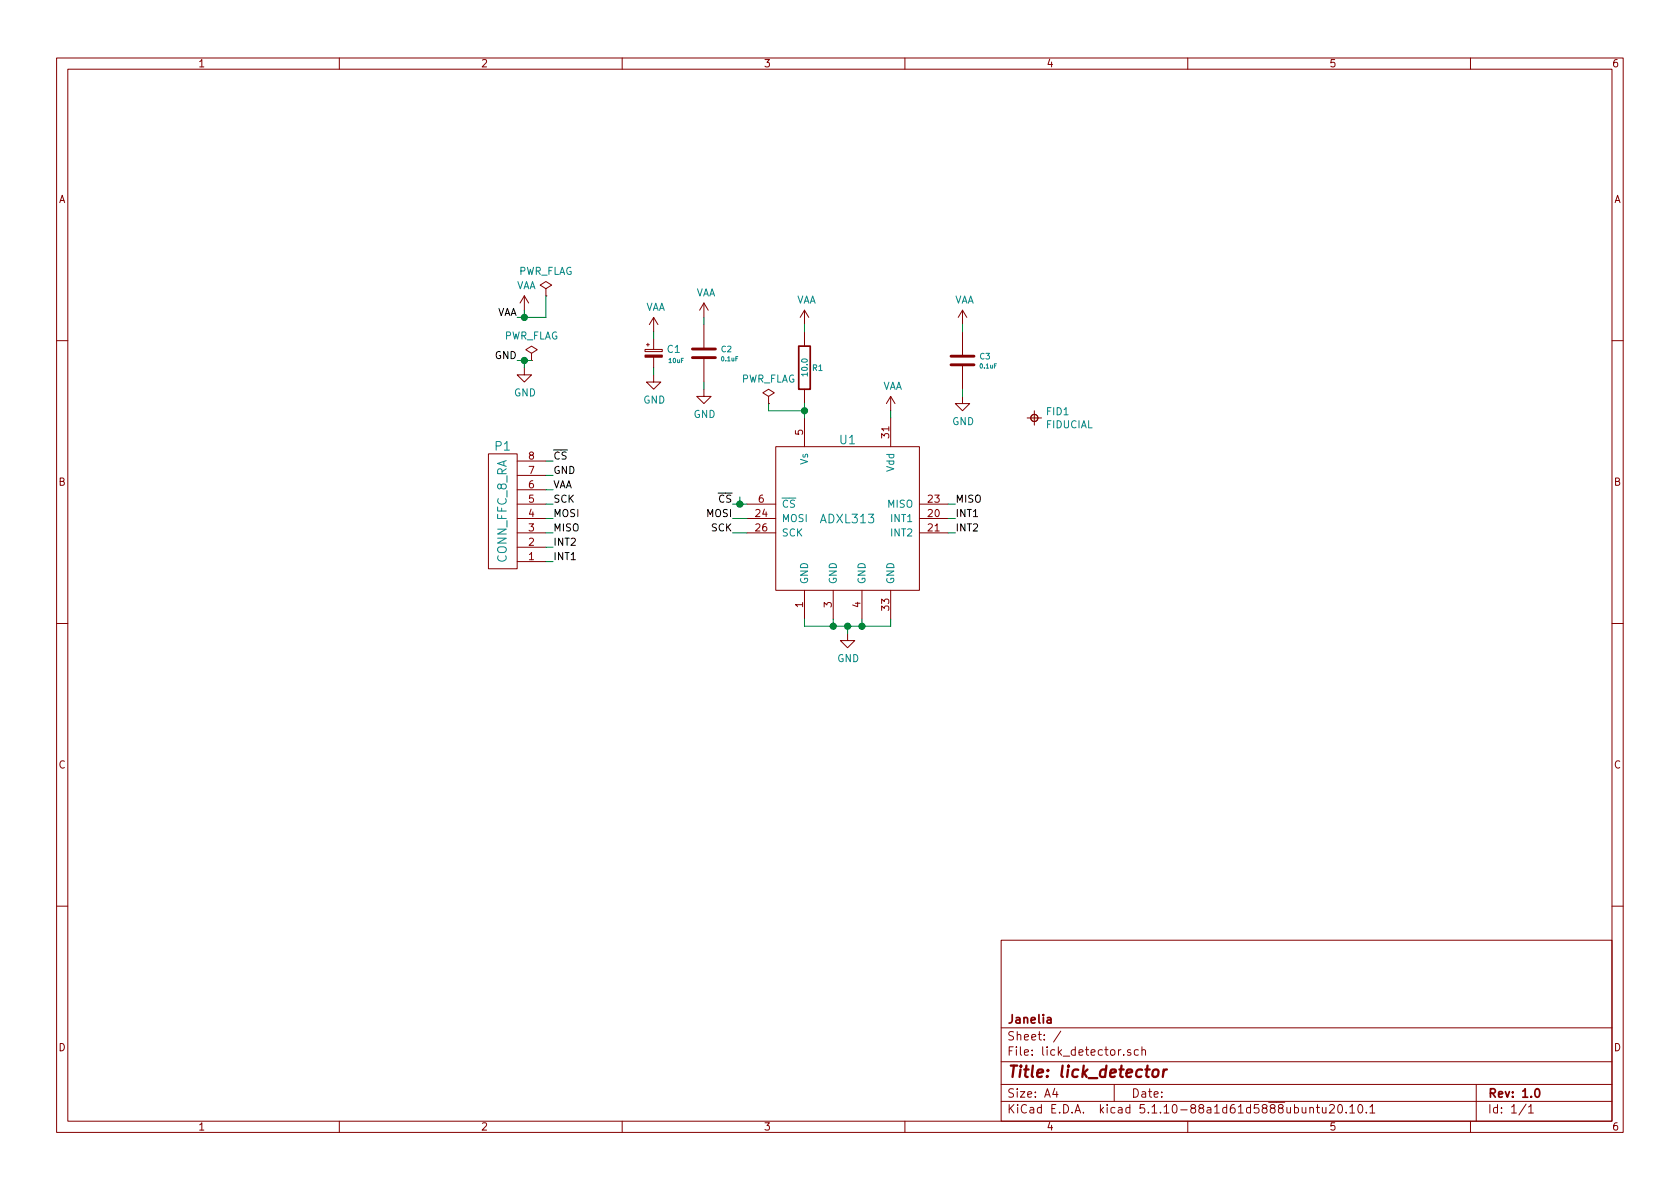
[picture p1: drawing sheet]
EESchema Schematic File Version 4
EELAYER 30 0
EELAYER END
$Descr A4 11693 8268
encoding utf-8
Sheet 1 1
Title "lick_detector"
Date ""
Rev "1.0"
Comp "Janelia"
Comment1 ""
Comment2 ""
Comment3 ""
Comment4 ""
$EndDescr
$Comp
L lick_detector:FIDUCIAL FID1
U 1 1
P 7200 2900
F 0 "FID1" H 7278 2946 50  0000 L CNN
F 1 "FIDUCIAL" H 7278 2855 50  0000 L CNN
F 2 "lick_detector:FIDUCIAL" H 7400 2900 50  0001 C CNN
F 3 "" H 7400 2900 50  0001 C CNN
	1    7200 2900
	1    0    0    -1  
$EndComp
$Comp
L user_power:GND #PWR017
U 1 1
P 5900 4400
F 0 "#PWR017" H 5900 4150 50  0001 C CNN
F 1 "GND" H 5905 4227 50  0000 C CNN
F 2 "" H 5900 4400 50  0001 C CNN
F 3 "" H 5900 4400 50  0001 C CNN
	1    5900 4400
	1    0    0    -1  
$EndComp
Wire Wire Line
	5600 4300 5600 4350
Wire Wire Line
	5600 4350 5800 4350
Wire Wire Line
	6200 4350 6200 4300
Wire Wire Line
	5800 4300 5800 4350
Connection ~ 5800 4350
Wire Wire Line
	5800 4350 5900 4350
Wire Wire Line
	6000 4300 6000 4350
Connection ~ 6000 4350
Wire Wire Line
	6000 4350 6200 4350
Wire Wire Line
	5900 4400 5900 4350
Connection ~ 5900 4350
Wire Wire Line
	5900 4350 6000 4350
$Comp
L user_power:GND #PWR06
U 1 1
P 4900 2700
F 0 "#PWR06" H 4900 2450 50  0001 C CNN
F 1 "GND" H 4905 2527 50  0000 C CNN
F 2 "" H 4900 2700 50  0001 C CNN
F 3 "" H 4900 2700 50  0001 C CNN
	1    4900 2700
	1    0    0    -1  
$EndComp
$Comp
L user_power:GND #PWR07
U 1 1
P 6700 2750
F 0 "#PWR07" H 6700 2500 50  0001 C CNN
F 1 "GND" H 6705 2577 50  0000 C CNN
F 2 "" H 6700 2750 50  0001 C CNN
F 3 "" H 6700 2750 50  0001 C CNN
	1    6700 2750
	1    0    0    -1  
$EndComp
Wire Wire Line
	4900 2650 4900 2700
Wire Wire Line
	6700 2700 6700 2750
$Comp
L lick_detector:10uF_0402_POL C1
U 1 1
P 4550 2450
F 0 "C1" H 4638 2480 50  0000 L CNN
F 1 "10uF" H 4650 2400 30  0000 L CNN
F 2 "lick_detector:SM0402_POL" H 4460 2420 60  0001 C CNN
F 3 "" H 4560 2520 60  0001 C CNN
F 4 "Digi-Key" H 4660 2620 60  0001 C CNN "Vendor"
F 5 "478-5343-1-ND" H 4760 2720 60  0001 C CNN "Vendor Part Number"
F 6 "CAP TANT 10UF 20% 6.3V" H 4860 2820 60  0001 C CNN "Description"
F 7 "AVX Corporation" H 4550 2450 50  0001 C CNN "Manufacturer"
F 8 "TLCK106M006QTA" H 4550 2450 50  0001 C CNN "Manufacturer Part Number"
F 9 "0402" H 4550 2450 50  0001 C CNN "Package"
	1    4550 2450
	1    0    0    -1  
$EndComp
Wire Wire Line
	5200 3500 5150 3500
Text Label 5100 3500 2    50   ~ 0
~CS
Wire Wire Line
	5150 3450 5150 3500
Connection ~ 5150 3500
Wire Wire Line
	5150 3500 5100 3500
Wire Wire Line
	5200 3600 5100 3600
Text Label 5100 3600 2    50   ~ 0
MOSI
Wire Wire Line
	5200 3700 5100 3700
Text Label 5100 3700 2    50   ~ 0
SCK
Wire Wire Line
	5600 2900 5600 2850
$Comp
L user_power:VAA #PWR010
U 1 1
P 3650 2150
F 0 "#PWR010" H 3650 2000 50  0001 C CNN
F 1 "VAA" H 3665 2323 50  0000 C CNN
F 2 "" H 3650 2150 50  0001 C CNN
F 3 "" H 3650 2150 50  0001 C CNN
	1    3650 2150
	1    0    0    -1  
$EndComp
$Comp
L user_power:GND #PWR014
U 1 1
P 3650 2550
F 0 "#PWR014" H 3650 2300 50  0001 C CNN
F 1 "GND" H 3655 2377 50  0000 C CNN
F 2 "" H 3650 2550 50  0001 C CNN
F 3 "" H 3650 2550 50  0001 C CNN
	1    3650 2550
	1    0    0    -1  
$EndComp
Wire Wire Line
	6600 3500 6650 3500
Text Label 6650 3500 0    50   ~ 0
MISO
Wire Wire Line
	6600 3600 6650 3600
Wire Wire Line
	6600 3700 6650 3700
Text Label 6650 3600 0    50   ~ 0
INT1
Text Label 6650 3700 0    50   ~ 0
INT2
Wire Wire Line
	3800 3300 3850 3300
Wire Wire Line
	3800 3400 3850 3400
Wire Wire Line
	3800 3500 3850 3500
Wire Wire Line
	3800 3600 3850 3600
Wire Wire Line
	3800 3700 3850 3700
Wire Wire Line
	3800 3800 3850 3800
$Comp
L user_power:GND #PWR05
U 1 1
P 4550 2600
F 0 "#PWR05" H 4550 2350 50  0001 C CNN
F 1 "GND" H 4555 2427 50  0000 C CNN
F 2 "" H 4550 2600 50  0001 C CNN
F 3 "" H 4550 2600 50  0001 C CNN
	1    4550 2600
	1    0    0    -1  
$EndComp
$Comp
L user_power:VAA #PWR03
U 1 1
P 4550 2300
F 0 "#PWR03" H 4550 2150 50  0001 C CNN
F 1 "VAA" H 4565 2473 50  0000 C CNN
F 2 "" H 4550 2300 50  0001 C CNN
F 3 "" H 4550 2300 50  0001 C CNN
	1    4550 2300
	1    0    0    -1  
$EndComp
$Comp
L user_power:VAA #PWR01
U 1 1
P 4900 2200
F 0 "#PWR01" H 4900 2050 50  0001 C CNN
F 1 "VAA" H 4915 2373 50  0000 C CNN
F 2 "" H 4900 2200 50  0001 C CNN
F 3 "" H 4900 2200 50  0001 C CNN
	1    4900 2200
	1    0    0    -1  
$EndComp
Wire Wire Line
	4900 2200 4900 2250
$Comp
L user_power:VAA #PWR04
U 1 1
P 5600 2250
F 0 "#PWR04" H 5600 2100 50  0001 C CNN
F 1 "VAA" H 5615 2423 50  0000 C CNN
F 2 "" H 5600 2250 50  0001 C CNN
F 3 "" H 5600 2250 50  0001 C CNN
	1    5600 2250
	1    0    0    -1  
$EndComp
Wire Wire Line
	5600 2250 5600 2300
$Comp
L user_power:VAA #PWR02
U 1 1
P 6700 2250
F 0 "#PWR02" H 6700 2100 50  0001 C CNN
F 1 "VAA" H 6715 2423 50  0000 C CNN
F 2 "" H 6700 2250 50  0001 C CNN
F 3 "" H 6700 2250 50  0001 C CNN
	1    6700 2250
	1    0    0    -1  
$EndComp
$Comp
L user_power:VAA #PWR08
U 1 1
P 6200 2850
F 0 "#PWR08" H 6200 2700 50  0001 C CNN
F 1 "VAA" H 6215 3023 50  0000 C CNN
F 2 "" H 6200 2850 50  0001 C CNN
F 3 "" H 6200 2850 50  0001 C CNN
	1    6200 2850
	1    0    0    -1  
$EndComp
Wire Wire Line
	6700 2250 6700 2300
Wire Wire Line
	6200 2850 6200 2900
$Comp
L lick_detector:10.0_0201 R1
U 1 1
P 5600 2550
F 0 "R1" H 5650 2550 40  0000 L CNN
F 1 "10.0" V 5600 2550 40  0000 C CNN
F 2 "lick_detector:SM0201" V 5530 2550 30  0001 C CNN
F 3 "" H 5600 2550 30  0000 C CNN
F 4 "Digi-Key" V 5780 2650 60  0001 C CNN "Vendor"
F 5 "311-10NCT-ND" V 5880 2750 60  0001 C CNN "Vendor Part Number"
F 6 "RES SMD 10 OHM 5% 1/20W" V 5980 2850 60  0001 C CNN "Description"
F 7 "0201" H 5600 2550 50  0001 C CNN "Package"
F 8 "Yageo" H 5600 2550 50  0001 C CNN "Manufacturer"
F 9 "RC0201JR-0710RL" H 5600 2550 50  0001 C CNN "Manufacturer Part Number"
	1    5600 2550
	1    0    0    -1  
$EndComp
$Comp
L lick_detector:0.1uF_0201 C2
U 1 1
P 4900 2450
F 0 "C2" H 5015 2480 40  0000 L CNN
F 1 "0.1uF" H 5015 2412 30  0000 L CNN
F 2 "lick_detector:SM0201" H 4938 2300 30  0001 C CNN
F 3 "" H 4900 2450 60  0001 C CNN
F 4 "Digi-Key" H 5000 2650 60  0001 C CNN "Vendor"
F 5 "445-13671-1-ND" H 5100 2750 60  0001 C CNN "Vendor Part Number"
F 6 "CAP CER 0.1UF 25V X5R" H 5200 2850 60  0001 C CNN "Description"
F 7 "0201" H 4900 2450 50  0001 C CNN "Package"
F 8 "TDK Corporation" H 4900 2450 50  0001 C CNN "Manufacturer"
F 9 "C0603X5R1E104K030BB" H 4900 2450 50  0001 C CNN "Manufacturer Part Number"
	1    4900 2450
	1    0    0    -1  
$EndComp
$Comp
L lick_detector:0.1uF_0201 C3
U 1 1
P 6700 2500
F 0 "C3" H 6815 2530 40  0000 L CNN
F 1 "0.1uF" H 6815 2462 30  0000 L CNN
F 2 "lick_detector:SM0201" H 6738 2350 30  0001 C CNN
F 3 "" H 6700 2500 60  0001 C CNN
F 4 "Digi-Key" H 6800 2700 60  0001 C CNN "Vendor"
F 5 "445-13671-1-ND" H 6900 2800 60  0001 C CNN "Vendor Part Number"
F 6 "CAP CER 0.1UF 25V X5R" H 7000 2900 60  0001 C CNN "Description"
F 7 "0201" H 6700 2500 50  0001 C CNN "Package"
F 8 "TDK Corporation" H 6700 2500 50  0001 C CNN "Manufacturer"
F 9 "C0603X5R1E104K030BB" H 6700 2500 50  0001 C CNN "Manufacturer Part Number"
	1    6700 2500
	1    0    0    -1  
$EndComp
Text Label 3850 3900 0    50   ~ 0
INT1
Text Label 3850 3800 0    50   ~ 0
INT2
Text Label 3850 3200 0    50   ~ 0
~CS
Text Label 3850 3700 0    50   ~ 0
MISO
Text Label 3850 3600 0    50   ~ 0
MOSI
Text Label 3850 3500 0    50   ~ 0
SCK
$Comp
L user_power:PWR_FLAG #FLG0101
U 1 1
P 3800 2050
F 0 "#FLG0101" H 3800 2125 50  0001 C CNN
F 1 "PWR_FLAG" H 3800 2223 50  0000 C CNN
F 2 "" H 3800 2050 50  0001 C CNN
F 3 "~" H 3800 2050 50  0001 C CNN
	1    3800 2050
	1    0    0    -1  
$EndComp
$Comp
L user_power:PWR_FLAG #FLG0102
U 1 1
P 3700 2500
F 0 "#FLG0102" H 3700 2575 50  0001 C CNN
F 1 "PWR_FLAG" H 3700 2673 50  0000 C CNN
F 2 "" H 3700 2500 50  0001 C CNN
F 3 "~" H 3700 2500 50  0001 C CNN
	1    3700 2500
	1    0    0    -1  
$EndComp
$Comp
L user_power:PWR_FLAG #FLG0103
U 1 1
P 5350 2800
F 0 "#FLG0103" H 5350 2875 50  0001 C CNN
F 1 "PWR_FLAG" H 5350 2973 50  0000 C CNN
F 2 "" H 5350 2800 50  0001 C CNN
F 3 "~" H 5350 2800 50  0001 C CNN
	1    5350 2800
	1    0    0    -1  
$EndComp
Wire Wire Line
	5350 2800 5350 2850
Wire Wire Line
	5350 2850 5600 2850
Connection ~ 5600 2850
Wire Wire Line
	5600 2850 5600 2800
$Comp
L lick_detector:ADXL313 U1
U 1 1
P 5900 3600
F 0 "U1" H 5900 4150 60  0000 C CNN
F 1 "ADXL313" H 5900 3600 60  0000 C CNN
F 2 "lick_detector:LFCSP-32-1EP_5x5mm_P0.5mm_EP3.6x3.6mm" H 5900 3600 60  0001 C CNN
F 3 "" H 5950 6350 60  0000 C CNN
F 4 "Digi-Key" H 5900 3600 60  0001 C CNN "Vendor"
F 5 "ADXL313WACPZ-RL7CT-ND" H 5900 3600 60  0001 C CNN "Vendor Part Number"
F 6 "ACCEL 0.5-4G I2C/SPI 32LFCSP" H 5900 3600 60  0001 C CNN "Description"
F 7 "1" H 5900 3600 50  0001 C CNN "Quantity"
F 8 "Analog Devices Inc" H 5900 3600 50  0001 C CNN "Manufacturer"
F 9 "ADXL313WACPZ-RL7" H 5900 3600 50  0001 C CNN "Manufacturer Part Number"
	1    5900 3600
	1    0    0    -1  
$EndComp
$Comp
L lick_detector:CONN_FFC_8_RA P1
U 1 1
P 3500 3550
F 0 "P1" H 3500 3100 60  0000 C CNN
F 1 "CONN_FFC_8_RA" V 3500 3550 60  0000 C CNN
F 2 "lick_detector:Molex_FFC_1x8_P0.5mm_RA" H 3500 4600 60  0001 C CNN
F 3 "" H 3550 6300 60  0000 C CNN
F 4 "Digi-Key" H 3500 4700 60  0001 C CNN "Vendor"
F 5 "WM1388CT-ND" H 3500 4800 60  0001 C CNN "Vendor Part Number"
F 6 "CONN FFC FPC 8POS 0.50MM R/A" H 3500 4900 60  0001 C CNN "Description"
F 7 "1" H 3500 3550 50  0001 C CNN "Quantity"
F 8 "Molex" H 3500 3550 50  0001 C CNN "Manufacturer"
F 9 "5034800800" H 3500 3550 50  0001 C CNN "Manufacturer Part Number"
	1    3500 3550
	-1   0    0    1   
$EndComp
Wire Wire Line
	3800 3200 3850 3200
Wire Wire Line
	3800 3900 3850 3900
Text Label 3850 3400 0    50   ~ 0
VAA
Text Label 3850 3300 0    50   ~ 0
GND
Wire Wire Line
	4550 2300 4550 2350
Wire Wire Line
	4550 2550 4550 2600
Text Label 3600 2200 2    50   ~ 0
VAA
Text Label 3600 2500 2    50   ~ 0
GND
Wire Wire Line
	3600 2200 3650 2200
Wire Wire Line
	3650 2200 3650 2150
Wire Wire Line
	3600 2500 3650 2500
Wire Wire Line
	3650 2500 3650 2550
Wire Wire Line
	3650 2500 3700 2500
Connection ~ 3650 2500
Wire Wire Line
	3650 2200 3800 2200
Wire Wire Line
	3800 2200 3800 2050
Connection ~ 3650 2200
$EndSCHEMATC
